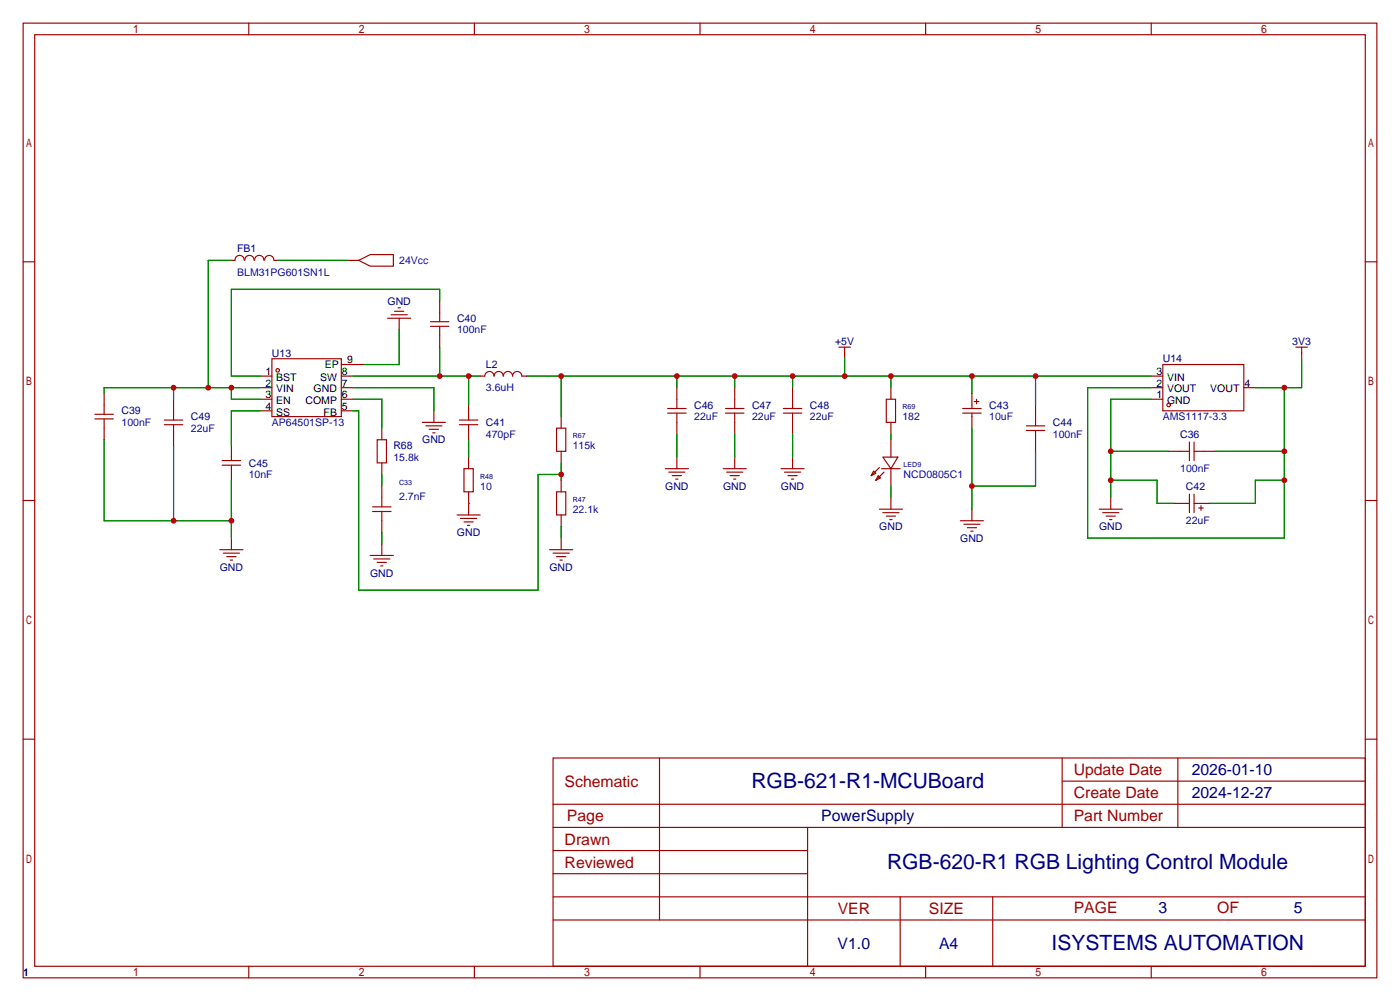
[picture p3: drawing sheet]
<svg xmlns="http://www.w3.org/2000/svg" width="307mm" height="220mm" viewBox="0 0 307 220" stroke-linecap="round" stroke-linejoin="round" font-family="sans-serif">
<g fill="none" stroke="#a10000" stroke-width=".25">
<path d="M5.1 5.1h297.2v209.5h-297.2zM7.6 7.6h292.1v204.5h-292.1zM54.6 5.1v2.5M104.1 5.1v2.5M153.7 5.1v2.5M203.2 5.1v2.5M252.7 5.1v2.5M5.1 57.5h2.5M53.6 57.1a1.01 1.01 0 0 0-1-1.1 1.01 1.01 0 0 0-1 1.1h-.8M53.7 57.1a1.01 1.01 0 0 1 1.1-1.1 1.01 1.01 0 0 1 1 1.1M55.9 57.1a1.01 1.01 0 0 1 1-1.1 1.01 1.01 0 0 1 1 1.1M58.1 57.1a1.01 1.01 0 0 1 1-1 1.01 1.01 0 0 1 1 1"/>
<path d="M60.2 57.1h.8M76.2 57.1h2.5M78.7 57.1l2.6-1.2h5.1v2.5h-5.1zM299.7 57.5h2.6M59.7 78.7h15.2v12.7h-15.2zM85.1 69.8h5.1M85.9 69.1h3.5M86.6 68.3h2M87.4 67.6h.5M87.6 69.8v2.6M94.5 71.6h4.1M94.5 70.6h4.1"/>
<path d="M96.5 66v4.6M96.5 71.6v4.6M184.1 76.2h2.6M185.4 76.2v2.5M284.5 76.2h2.5M285.8 76.2v2.5M20.8 90.9h4.1M20.8 91.9h4.1M22.9 86.4v4.5M22.9 91.9v4.6M36.1 93.2h4M36.1 92.2h4"/>
<path d="M38.1 87.6v4.6M38.1 93.2v4.6M50.8 97.8v3.3M57.1 82.5h2.6M57.1 85.1h2.6M57.1 87.6h2.6M57.1 90.2h2.6M74.9 82.5h2.6M74.9 85.1h2.6M74.9 87.6h2.6M74.9 90.2h2.6M74.9 80h5.1"/>
<path d="M82.8 96.5h2v5.1h-2zM83.8 94v2.5M92.7 92.7h5.1M93.5 93.5h3.5M94.2 94.2h2.1M95 95h.5M95.2 90.2v2.5M100.8 93.2h4.1M100.8 92.2h4.1M102.9 88.9v3.3M102.9 93.2v3.3M105.4 82.5h1a1.02 1.02 0 0 1 1-1 1.02 1.02 0 0 1 1.1 1.1 1.02 1.02 0 0 1 1-1.1 1.02 1.02 0 0 1 1 1.1 1.02 1.02 0 0 1 1-1.1 1.02 1.02 0 0 1 1 1.1 1.02 1.02 0 0 1 1-1.1 1.02 1.02 0 0 1 1.1 1.1l1-.1"/>
<path d="M122.2 94h2v5.1h-2zM123.2 91.4v2.6M123.2 99.1v2.5M146.6 90.7h4M146.6 89.7h4M148.6 85.1v4.6M148.6 90.7v4.5M159.3 90.7h4M159.3 89.7h4M161.3 85.1v4.6M161.3 90.7v4.5M172 90.7h4"/>
<path d="M172 89.7h4M174 85.1v4.6M174 90.7v4.5M194.6 87.6h2v5.1h-2zM195.6 85.1v2.5M195.6 92.7v2.5M195.6 96.5v3.8M211.3 90.7h4.1M211.3 89.7h4.1M213.4 86.4v3.3M213.4 90.7v3.3M213.9 88.1h1"/>
<path d="M214.4 87.6v1M225.3 93.5h4.1M225.3 94.5h4.1M227.3 88.9v4.6M227.3 94.5v4.6M252.7 82.5h2.6M252.7 85.1h2.6M252.7 87.6h2.6M255.3 80h17.7v10.2h-17.7zM256.5 99.1h4.6M261.1 97v4.1M262.1 99.1h4.6"/>
<path d="M262.1 97v4.1M273 85.1h2.6M5.1 109.9h2.5M48.8 102.1h4M48.8 101.1h4M50.8 102.1v3.3M50.8 118.1v2.5M81.8 112.3h4.1M81.8 111.3h4.1M83.8 101.6v2.5M83.8 106.7v4.6M83.8 112.3v4.5"/>
<path d="M83.8 119.4v2.5M100.3 113h5.1M101.1 113.8h3.5M101.9 102.9h2v5h-2zM101.9 114.6h2M102.6 115.3h.5M102.9 100.3v2.6M102.9 107.9v5.1M122.2 107.9h2v5.1h-2zM123.2 105.4v2.5M123.2 113v2.6M123.2 118.1v2.5"/>
<path d="M146 102.9h5.1M146.8 103.6h3.6M147.6 104.4h2M148.3 105.2h.5M148.6 100.3v2.6M158.7 102.9h5.1M159.5 103.6h3.6M160.3 104.4h2M161 105.2h.5M161.3 100.3v2.6M171.4 102.9h5.1M172.2 103.6h3.6"/>
<path d="M173 104.4h2M173.7 105.2h.5M174 100.3v2.6M191.8 103.4l.5 .5-1 .5zM192.8 104.4l.5 .5-1 .5zM193 111.8h5.1M193 102.6l-1.7 1.8M193.5 102.9h4.1M193.8 100.3h3.3l-1.5 2.6zM193.8 112.5h3.6M194.1 103.6l-1.8 1.8M194.6 113.3h2"/>
<path d="M195.3 114h.5M195.6 102.9v3.8M195.6 109.2v2.6M210.8 114.3h5.1M211.6 115.1h3.5M212.3 115.8h2.1M213.1 116.6h.5M213.4 111.8v2.5M241.3 111.8h5.1M242.1 112.5h3.5M242.8 113.3h2.1M243.6 114h.5"/>
<path d="M243.8 109.2v2.6M257.8 110.5h3.3M261.1 108.5v4M262.1 108.5v4M262.1 110.5h3.3M263.1 111.5h1.1M263.7 111v1M299.7 109.9h2.6M48.3 120.6h5M49 121.4h3.6M49.8 122.2h2M50.5 122.9h.6"/>
<path d="M81.3 121.9h5.1M82 122.7h3.6M82.8 123.4h2M83.6 124.2h.5M120.6 120.6h5.1M121.4 121.4h3.6M122.2 122.2h2M122.9 122.9h.5M5.1 162.2h2.5M121.4 166.4h178.3v45.7h-178.3zM121.4 176.5h178.3M144.8 166.4v35.5"/>
<path d="M233.2 166.4v15.2M233.2 171.4h66.5M258.6 166.4v15.2M299.7 162.2h2.6M121.4 186.7h55.9M121.4 181.6h178.3M121.4 196.8h178.3M121.4 191.8h55.9M177.3 181.6v30.5M197.6 196.8v15.3M217.9 196.8v15.3M54.6 212.1v2.5"/>
<path d="M104.1 212.1v2.5M121.4 201.9h178.3M153.7 212.1v2.5M203.2 212.1v2.5M252.7 212.1v2.5"/>
<circle cx="61" cy="81.3" r=".38"/>
<circle cx="256.5" cy="88.9" r=".38"/>
</g>
<g fill="none" stroke="#008700" stroke-width=".25">
<path d="M50.8 57.1h-5.1v28M61 57.1h15.2M87.6 72.4v7.6h-7.6M96.5 66v-2.5h-45.7v19h6.3M96.5 76.2v6.3M185.4 78.7v3.8M285.8 78.7v6.4h-10.2M22.9 96.5v17.8h27.9M38.1 85.1v2.5M38.1 97.8v16.5M50.8 85.1v2.5h6.3M57.1 90.2h-6.3v7.6"/>
<path d="M57.1 85.1h-34.2v1.3M77.5 90.2h1.2v39.3h39.4v-25.4h5.1M77.5 87.6h6.3v6.4M77.5 85.1h17.7v5.1M77.5 82.5h27.9M102.9 82.5v6.4M102.9 96.5v3.8M115.6 82.5h137.1M123.2 82.5v8.9M148.6 82.5v2.6M148.6 95.2v5.1M161.3 82.5v2.6"/>
<path d="M161.3 95.2v5.1M174 82.5v2.6M174 95.2v5.1M195.6 82.5v2.6M195.6 95.2v1.3M213.4 82.5v3.9M213.4 94v17.8M227.3 82.5v6.4M227.3 99.1v7.6h-13.9M243.8 99.1h12.7M252.7 87.6h-8.9v21.6M252.7 85.1h-13.9v33h43.1v-33"/>
<path d="M266.7 99.1h15.2M50.8 105.4v12.7M83.8 104.1v2.6M83.8 116.8v2.6M102.9 110.5h.1M123.2 101.6v3.8M123.2 115.6v2.5M195.6 106.7v2.5M243.8 105.4h10.2v5.1h3.8M281.9 105.4h-6.3v5.1h-10.2"/>
</g>
<g fill="#c00">
<circle cx="50.8" cy="114.3" r=".63"/>
<circle cx="38.1" cy="114.3" r=".63"/>
<circle cx="123.2" cy="104.1" r=".63"/>
<circle cx="96.5" cy="82.5" r=".63"/>
<circle cx="102.9" cy="82.5" r=".63"/>
<circle cx="243.8" cy="99.1" r=".63"/>
<circle cx="243.8" cy="105.4" r=".63"/>
<circle cx="281.9" cy="105.4" r=".63"/>
<circle cx="281.9" cy="99.1" r=".63"/>
<circle cx="281.9" cy="85.1" r=".63"/>
<circle cx="123.2" cy="82.5" r=".63"/>
<circle cx="148.6" cy="82.5" r=".63"/>
<circle cx="161.3" cy="82.5" r=".63"/>
<circle cx="174" cy="82.5" r=".63"/>
<circle cx="185.4" cy="82.5" r=".63"/>
<circle cx="195.6" cy="82.5" r=".63"/>
<circle cx="213.4" cy="82.5" r=".63"/>
<circle cx="227.3" cy="82.5" r=".63"/>
<circle cx="213.4" cy="106.7" r=".63"/>
<circle cx="45.7" cy="85.1" r=".63"/>
<circle cx="38.1" cy="85.1" r=".63"/>
<circle cx="50.8" cy="85.1" r=".63"/>
</g>
<g font-size="4.6" fill="#000080">
<text x="165" y="173.1">RGB-621-R1-MCUBoard</text>
<text x="194.7" y="190.8">RGB-620-R1 RGB Lighting Control Module</text>
<text x="230.9" y="208.6">ISYSTEMS AUTOMATION</text>
</g>
<g font-size="3.5" fill="#a00000">
<text x="124" y="172.7">Schematic</text>
<text x="235.7" y="170.1">Update Date</text>
<text x="235.7" y="175.2">Create Date</text>
<text x="124" y="185.4">Drawn</text>
<text x="124.5" y="180.3">Page</text>
<text x="235.7" y="180.3">Part Number</text>
<text x="124" y="190.4">Reviewed</text>
<text x="183.9" y="200.6">VER</text>
<text x="203.9" y="200.6">SIZE</text>
<text x="235.7" y="200.3">PAGE</text>
<text x="267.2" y="200.3">OF</text>
</g>
<g font-size="3.5" fill="#000080">
<text x="261.6" y="170.1">2026-01-10</text>
<text x="261.6" y="175.2">2024-12-27</text>
<text x="180.3" y="180.3">PowerSupply</text>
<text x="254.3" y="200.3">3</text>
<text x="284" y="200.3">5</text>
<text x="183.9" y="208.2">V1.0</text>
<text x="206.2" y="208.2">A4</text>
</g>
<g font-size="2.3" fill="#000080">
<text x="52.1" y="55.4">FB1</text>
<text x="85.1" y="66.8">GND</text>
<text x="100.3" y="70.7">C40</text>
<text x="183.3" y="75.7">+5V</text>
<text x="283.7" y="75.7">3V3</text>
<text x="59.7" y="78.3">U13</text>
<text x="106.7" y="80.8">L2</text>
<text x="255.3" y="79.5">U14</text>
<text x="152.4" y="89.7">C46</text>
<text x="165.1" y="89.7">C47</text>
<text x="177.8" y="89.7">C48</text>
<text x="217.2" y="89.7">C43</text>
<text x="26.7" y="91">C39</text>
<text x="41.9" y="92.2">C49</text>
<text x="106.7" y="93.5">C41</text>
<text x="231.1" y="93.5">C44</text>
<text x="86.4" y="98.6">R68</text>
<text x="92.7" y="97.3">GND</text>
<text x="259.1" y="96.1">C36</text>
<text x="54.6" y="102.4">C45</text>
<text x="146" y="107.5">GND</text>
<text x="158.7" y="107.5">GND</text>
<text x="171.4" y="107.5">GND</text>
<text x="260.3" y="107.5">C42</text>
<text x="100.3" y="117.6">GND</text>
<text x="193" y="116.4">GND</text>
<text x="210.8" y="118.9">GND</text>
<text x="241.3" y="116.4">GND</text>
<text x="48.2" y="125.3">GND</text>
<text x="120.6" y="125.3">GND</text>
<text x="81.3" y="126.5">GND</text>
<text x="5.1" y="214.2">1</text>
</g>
<g font-size="2.3" fill="#00f">
<text x="87.6" y="58">24Vcc</text>
<text x="52.1" y="60.5">BLM31PG601SN1L</text>
<text x="100.3" y="73.2">100nF</text>
<text x="106.7" y="85.9">3.6uH</text>
<text x="26.7" y="93.5">100nF</text>
<text x="41.9" y="94.8">22uF</text>
<text x="59.7" y="93.5">AP64501SP-13</text>
<text x="152.4" y="92.2">22uF</text>
<text x="165.1" y="92.2">22uF</text>
<text x="177.8" y="92.2">22uF</text>
<text x="198.1" y="92.2">182</text>
<text x="217.2" y="92.2">10uF</text>
<text x="255.3" y="92.2">AMS1117-3.3</text>
<text x="86.4" y="101.1">15.8k</text>
<text x="106.7" y="96.1">470pF</text>
<text x="125.7" y="98.6">115k</text>
<text x="231.1" y="96.1">100nF</text>
<text x="54.6" y="104.9">10nF</text>
<text x="105.4" y="107.5">10</text>
<text x="198.4" y="104.9">NCD0805C1</text>
<text x="259.1" y="103.7">100nF</text>
<text x="87.6" y="109.8">2.7nF</text>
<text x="125.7" y="112.6">22.1k</text>
<text x="260.3" y="115.1">22uF</text>
</g>
<g font-size="2.3">
<text x="58.3" y="82.3">1</text>
<text x="60.6" y="83.6">BST</text>
<text x="70.3" y="83.6">SW</text>
<text x="71.3" y="80.8">EP</text>
<text x="75.1" y="82.3">8</text>
<text x="76.2" y="79.8">9</text>
<text x="253.9" y="82.3">3</text>
<text x="256.2" y="83.6">VIN</text>
<text x="58.3" y="84.9">2</text>
<text x="58.3" y="87.4">3</text>
<text x="58.3" y="89.9">4</text>
<text x="60.6" y="86.1">VIN</text>
<text x="60.6" y="88.7">EN</text>
<text x="67.1" y="88.7">COMP</text>
<text x="68.9" y="86.1">GND</text>
<text x="75.1" y="89.9">5</text>
<text x="75.1" y="87.4">6</text>
<text x="75.1" y="84.9">7</text>
<text x="253.9" y="87.4">1</text>
<text x="253.9" y="84.9">2</text>
<text x="256.2" y="88.7">GND</text>
<text x="256.2" y="86.1">VOUT</text>
<text x="265.7" y="86.1">VOUT</text>
<text x="273.2" y="84.9">4</text>
<text x="60.6" y="91.2">SS</text>
<text x="71" y="91.2">FB</text>
</g>
<g font-size="1.6" fill="#000080">
<text x="198.1" y="89.9">R69</text>
<text x="125.7" y="96.2">R67</text>
<text x="87.6" y="106.4">C33</text>
<text x="105.4" y="105.1">R48</text>
<text x="198.4" y="102.6">LED9</text>
<text x="125.7" y="110.2">R47</text>
</g>
</svg>
